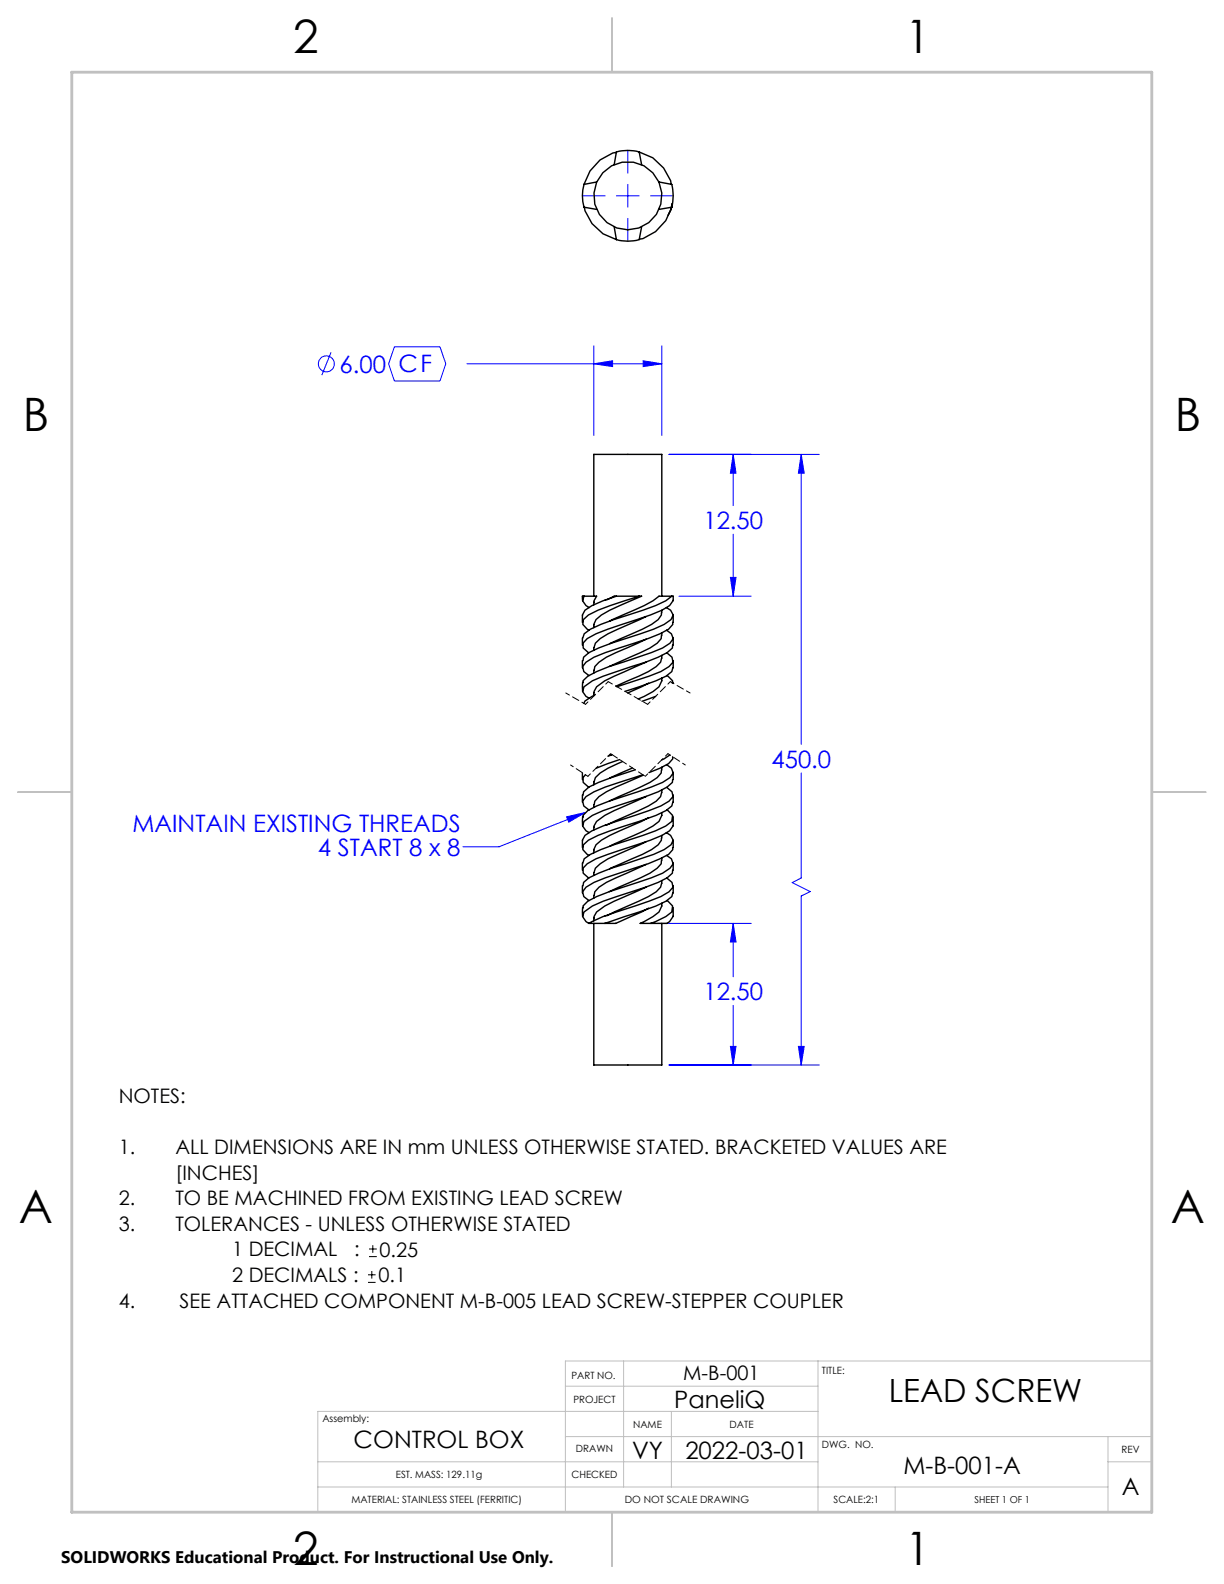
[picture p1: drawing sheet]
<svg xmlns="http://www.w3.org/2000/svg" width="216mm" height="279mm" viewBox="0 0 216 279" stroke-linecap="round" stroke-linejoin="round" font-family="sans-serif">
<g fill="none" stroke="#00f" stroke-width=".18">
<path d="M102.7 34.5h4.1M108.7 34.5h4M110.7 26.5v4.1M110.7 32.5v4M110.7 38.5v4M114.8 34.5h3.9M58.4 62.2l-1.6 4M69.6 61.2h8l1 3-1 3h-8l-1.1-3zM82.4 64.2h34.3M104.7 64.2l3.4-.6v1.1zM104.7 61v15.8M113.5 63.6l3.2 .6-3.2 .5z"/>
<path d="M116.7 61v15.8M118 80.2h26.5M129.3 80.2l.5 3.3h-1zM129.3 80.2v9M129.3 94.2v11M141.3 80.2l.6 3.3h-1.1zM141.3 80.2v51.1M119.8 105.2h12.7M128.8 101.8h1l-.5 3.4zM141.3 136.3v18.6l-1.6 .8 3.2 1.6-1.6 .7v29.9M99.9 144.1l3.3-.8-2.9 1.7zM103.2 143.3l-15.2 6.1h-6.3"/>
<path d="M116.1 162.9h16.4M129.3 162.9l.5 3.3h-1zM129.3 162.9v9.4M129.3 177.3v10.6M118 187.9h26.5M128.8 184.6h1l-.5 3.3zM140.8 184.6h1.1l-.6 3.3z"/>
<circle cx="57.6" cy="64.2" r="1.41"/>
</g>
<path d="M65.8 219.6v1.4M64.9 226.2h1.4M64.9 224.9h1.4M65.1 221.7h1.4M65.1 220.3h1.4M65.6 224.2v1.3" fill="none" stroke="#000" stroke-width=".18"/>
<path d="M103.7 136.9l-3.1-2M107.3 120.2l-4 4M107.7 132.9l-4 4M117.8 132.9l-4 4M118.2 120.2l-4 4M120.9 134.9l-3.1-2" fill="none" stroke="#000" stroke-width=".18" stroke-dasharray="1.3 .6" stroke-dashoffset=".7"/>
<path d="M113.8 136.9l-6.1-4" fill="none" stroke="#000" stroke-width=".18" stroke-dasharray="1.3 .6" stroke-dashoffset="-.2"/>
<path d="M103.3 124.2l-3.5-2M121.7 122.2l-3.5-2" fill="none" stroke="#000" stroke-width=".18" stroke-dasharray="1.3 .6" stroke-dashoffset=".5"/>
<path d="M114.2 124.2l-6.9-4" fill="none" stroke="#000" stroke-width=".18" stroke-dasharray="1.3 .6" stroke-dashoffset=".4"/>
<path d="M56.1 257.8h88.2M99.7 253.4h103.5M99.7 244.5h44.6M110 240.1v22.2M118.4 249v13.3M144.3 240.1v26.6M144.3 249h-88.2v17.7M195.4 253.4v13.3M195.4 257.8h7.8M203.2 240.1h-103.5v26.6M56.1 262.3h139.3M157.9 262.3v4.4" fill="none" stroke="#c0c0c0" stroke-width=".18"/>
<path d="M108 3.2v9.5M3.1 139.7h9.6M203.2 139.7h9.5M108 266.7v9.6" fill="none" stroke="#c0c0c0" stroke-width=".25"/>
<path d="M12.7 12.7h190.5v254h-190.5z" fill="none" stroke="#c0c0c0" stroke-width=".5"/>
<g fill="#00f">
<path d="M99.9 144.1l3.3-.8-2.9 1.7z"/>
<path d="M113.5 63.6l3.2 .6-3.2 .5zM104.7 64.2l3.4-.6v1.1zM141.3 80.2l.6 3.3h-1.1zM140.8 184.6h1.1l-.6 3.3zM128.8 184.6h1l-.5 3.3zM129.3 162.9l.5 3.3h-1zM128.8 101.8h1l-.5 3.4zM129.3 80.2l.5 3.3h-1z"/>
</g>
<g fill="none" stroke="#000" stroke-width=".25">
<path d="M103 32.5a7.3 7.3 0 0 0 0 4l2.2 .4M103.1 36.6a7.6 7.6 0 0 0 5.6 5.7M105.2 32.1l-2.2 .4M108.7 26.9a7.6 7.6 0 0 0-5.7 5.6M112.7 26.8a7.6 7.6 0 0 1 5.7 5.7M112.7 26.8a7.3 7.3 0 0 0-4 0l-.4 2.2M112.7 26.8l.5 2.2M116.2 32.1l2.3 .4a8.3 8.3 0 0 1 0 4M118.5 36.5a7.7 7.7 0 0 1-5.7 5.7M118.5 36.5l-2.3 .4M118.5 35.9l-.1 1.1-.5 .9M108.3 40l.4 2.3"/>
<path d="M113.2 40l-.5 2.3a7.3 7.3 0 0 1-4 0M102.7 116.5v1.3M102.7 112.5v1.3M103 105.2h-.3l.1 .7M103 105.2h2.2l-.4 .8v.2M103 105.2l-.2 .8 .6 .8 .5 .4M104.7 105.2v-25h12v25M104.7 106.2v.5M104.7 110.2v.5M104.7 114.2v.5M104.7 118.2v.5M106.8 105.8h.1"/>
<path d="M108.7 105.2l-2.3 .8-2 .8-1.2 .8a2.38 2.38 0 0 0-.5 2.2M108.7 105.2h4M108.7 105.2h-.4l-1.3 .6M112.7 105.2h.5l-1.9 .8a19.8 19.8 0 0 0-6.2 3.3l-.3 .9M112.7 105.2a51.1 51.1 0 0 0-8.9 3.3l-.9 .8-.1 .8 1.1 1.1M113.9 108.8l-1 .5a49 49 0 0 0-7 3.3l-.9 .9-.2 .7M114 112.7l-1.5 .8a35.7 35.7 0 0 0-6.8 3.3l-.8 .8-.1 .6M114 116.8l-7.3 3.3-1.5 1-.4 .9v.2M116.7 108.1v.4l-.6 .8a27.4 27.4 0 0 1-6.6 3.3l-1.9 .9M116.7 112.1l-.1 .5-.7 .9a37.7 37.7 0 0 1-6.8 3.3l-1.6 .7M116.7 116.1l-.2 .7-.8 .8a42.2 42.2 0 0 1-7.1 3.4M116.7 119.6v.5l-.5 1-1 .9-2.6 1.3"/>
<path d="M116.7 107.6v.5M116.7 111.6v.5M116.7 115.6v.5M117.5 107.2l.8 .4 .4 .9-.3 .8-1.2 .8a78.9 78.9 0 0 1-9.4 3.4l-2.2 .8-1.7 .8-1 .8-.1 .6M117.6 111.2l.8 .6 .3 .8-.5 .9-1.3 .8-2 .8-7.5 2.5-2.2 .9-1.5 .8-.9 .8 .1 .3M117.6 119.2l1 .9v.4M117.6 115.1l.9 .8 .2 .9-.7 .8-1.4 .9-2.1 .8-5.7 1.8M118.5 105.2h.2v.7M118.5 105.2l-1.1 .8a61.3 61.3 0 0 1-9.1 3.3l-4.2 1.7-1.1 .8-.2 .7M118.5 105.2h-2.3a23.8 23.8 0 0 1-6.3 3.3l-2.3 1M118.6 109.8l.1 .3-.8 .9a41.5 41.5 0 0 1-8.7 3.3l-4.4 1.6-1.4 .9-.6 .8 .2 .9 .9 .7M118.6 113.8v.5l-.9 .8-1.6 .8-2.2 .9-7.5 2.5-1.9 .8-1.5 1-.2 .9 .6 .8 .5 .4"/>
<path d="M118.7 117.8l-.2 .7-1 .8-1.8 .8-5.5 1.9M118.7 105.9l-.6 .9a33.4 33.4 0 0 1-8.4 3.3l-4.6 1.7-1.5 .8-.8 .9 .1 .8 1 .8M118.7 108.5v1.3M118.7 116.5v1.3M118.7 112.5v1.3M102.7 136.3v1.2M102.8 120.4v1.6M103.3 136.7l-.5 .5 .1 .8 1 .9M104.7 122.2v.5M104.7 137.9v.5M104.9 122.6l-1.7 1-.2 .5M107.9 133.1l-.3 .1"/>
<path d="M108 133.1l-.8 .3M109.3 134l-4.1 1.5M109.8 134.3a13.2 13.2 0 0 0-4.8 2.9l-.2 .7M111.5 135.5l-3.9 1.7M112 135.8a54 54 0 0 0-8.1 3l-1 .9-.1 .6M113.3 136.7l-6.5 2.1-2 .9-1.4 .8-.6 .8 .2 .9 .9 .7M113.5 136.7l-1 .5a35.7 35.7 0 0 0-6.8 3.3l-.8 .8-.1 .6M114.4 120.5l-3.7 1.7M115.6 122.8l-2.4 .9M116.7 135.8l-.1 .5-.7 .9a37.7 37.7 0 0 1-6.8 3.3l-1.6 .8M116.7 139.8l-.2 .7-.8 .8a50.4 50.4 0 0 1-7.4 3.6l-1.3 .6M116.7 135.3v.5"/>
<path d="M116.7 139.3v.5M117.6 134.9l.8 .6 .3 .8-.5 .9-1.3 .8-4.4 1.7a46.3 46.3 0 0 0-8.8 3.3l-.9 .8 .1 .3M117.6 138.9l.9 .8 .2 .8-.7 .8-1.4 .9-2.1 .8-8.1 2.7-2 .8-1.2 .9a2.38 2.38 0 0 0-.5 2.1M118.1 133.2l-1.4 .9M118.6 133.5l.1 .3-.8 .9-1.5 .8-1.9 .8M118.6 137.5v.5l-.9 .8a45.6 45.6 0 0 1-8.9 3.4l-2.4 .8-1.9 .8-1.5 1.1-.2 .8 .6 .8 .5 .4M118.7 136.2v1.3M118.7 120.4v.1M102.7 140.2v1.3M102.7 156.2v1.3M102.7 152.2v1.3M102.8 144.1v1.6"/>
<path d="M104.7 141.9v.5M104.7 145.9v.5M104.7 149.9v.5M104.7 153.9v.5M104.7 157.9v.5M106.8 145.6h.1M113.9 148.5l-6.7 3-1.3 .9-.9 .7-.2 .8M114 152.5l-1.5 .6a42.3 42.3 0 0 0-6.8 3.4l-.8 .8-.1 .6M114 140.5l-1.9 .8a27.9 27.9 0 0 0-6.9 3.6l-.4 .8v.2M114 156.5l-1.9 .8a27.9 27.9 0 0 0-6.9 3.6l-.4 .8v.2M114.4 144.2l-3.1 1.5a19.8 19.8 0 0 0-6.2 3.3l-.3 .9M116.7 147.8v.4l-.6 .8-1.2 .9-1.6 .8-5.7 2.5"/>
<path d="M116.7 151.8l-.1 .6-.7 .7a32.3 32.3 0 0 1-6.8 3.4l-1.6 .8M116.7 155.8l-.2 .7-.8 .8a50.4 50.4 0 0 1-7.4 3.6l-1.3 .6M116.7 143.3v.5l-.5 1.1a23.8 23.8 0 0 1-6.3 3.3l-2.3 1.1M116.7 159.3v.5l-.5 1.1-1 .8-2.3 1.2h1.9M116.7 147.4v.4M116.7 151.3v.5M116.7 155.3v.5M117.5 146.9l.8 .5 .4 .8-.3 .8-1.2 .9a89.1 89.1 0 0 1-9.4 3.2l-3.9 1.7-1 .8-.1 .6M117.6 150.9l.8 .6 .3 .9-.5 .7-1.3 .9-4.4 1.6a46.3 46.3 0 0 0-8.8 3.4l-.9 .8 .1 .3M117.6 142.9l1 .9-.1 1.1-1.1 .8a61.3 61.3 0 0 1-9.1 3.3l-4.2 1.7-1.1 .8-.2 .8M117.6 158.9l1 .9-.1 1.1-1.1 .8-2.6 1.2M117.6 154.9l.9 .7 .2 .9-.7 .8-1.4 .9-2.1 .8a97.2 97.2 0 0 0-10.1 3.6l-.5 .3"/>
<path d="M118.6 149.5l.1 .4-.8 .8-1.5 .8-2.1 .9-7.5 2.4-2 .8-1.4 .9-.6 .8 .2 .9 .9 .7M118.6 153.5v.5l-.9 .8a49.1 49.1 0 0 1-8.9 3.4l-2.4 .8-1.9 .8-1.5 1.1-.2 .8 .6 .9 .5 .3M118.7 141.5l-.2 .7-1 .8a75.2 75.2 0 0 1-9.9 3.5l-2.1 .9-1.7 .8-.9 .8-.1 .9 1.1 1M118.7 157.5l-.2 .7-1 .8-1.8 .8-9 3.1M118.7 145.6l-.6 .9a33.4 33.4 0 0 1-8.4 3.4l-4.6 1.6-1.5 .9-.8 .7 .1 .9 1 .9M118.7 148.2v1.3M118.7 144.1v1.6M118.7 140.2v1.3M118.7 156.2v1.3M118.7 152.2v1.3M102.8 160.1v1.5M103.9 162.9h2.8"/>
<path d="M104.7 162.9v25h12v-25M104.7 161.9v.5M106.8 161.5h.1M114.4 160.2l-1.2 .7-4.6 2h-1.9M118.7 161.6l-.6 1-.4 .3h-2.9M118.7 160.1v1.5"/>
<circle cx="110.7" cy="34.5" r="6"/>
</g>
<g font-size="8.1">
<text x="51.7" y="9.3">2</text>
<text x="159.7" y="9.3">1</text>
<text x="4" y="76">B</text>
<text x="207.2" y="76">B</text>
<text x="3.3" y="215.7">A</text>
<text x="206.5" y="215.7">A</text>
<text x="51.7" y="276">2</text>
<text x="159.7" y="276">1</text>
</g>
<text font-size="5.6" x="156.8" y="247.3">LEAD SCREW</text>
<g font-size="4.2" fill="#00f">
<text x="59.9" y="65.7">6.00 CF</text>
<text x="124.1" y="93.3">12.50</text>
<text x="136.1" y="135.4">450.0</text>
<text x="23.4" y="146.8">MAINTAIN EXISTING THREADS</text>
<text x="56.1" y="150.9">4 START 8 x 8</text>
<text x="124.1" y="176.4">12.50</text>
</g>
<g font-size="4.2">
<text x="118.9" y="248.4">PaneliQ</text>
<text x="62.4" y="255.4">CONTROL BOX</text>
<text x="111.5" y="257.3">VY</text>
<text x="120.9" y="257.3">2022-03-01</text>
<text x="159.4" y="260">M-B-001-A</text>
<text x="197.9" y="263.6">A</text>
</g>
<g font-size="3.5">
<text x="20.9" y="194.5">NOTES:</text>
<text x="20.9" y="203.5">1.</text>
<text x="30.9" y="203.5">ALL DIMENSIONS ARE IN mm UNLESS OTHERWISE STATED. BRACKETED VALUES ARE</text>
<text x="30.9" y="208.1">[INCHES]</text>
<text x="20.9" y="212.6">2.</text>
<text x="30.9" y="212.6">TO BE MACHINED FROM EXISTING LEAD SCREW</text>
<text x="20.9" y="217.1">3.</text>
<text x="30.9" y="217.1">TOLERANCES - UNLESS OTHERWISE STATED</text>
<text x="40.9" y="221.6">1 DECIMAL</text>
<text x="62.5" y="221.6">:</text>
<text x="66.9" y="221.6">0.25</text>
<text x="40.9" y="226.2">2 DECIMALS :</text>
<text x="66.7" y="226.2">0.1</text>
<text x="20.9" y="230.7">4.</text>
<text x="31.7" y="230.7">SEE ATTACHED COMPONENT M-B-005 LEAD SCREW-STEPPER COUPLER</text>
<text x="120.5" y="243.5">M-B-001</text>
</g>
<text font-size="3" x="10.8" y="275.7">SOLIDWORKS Educational Product. For Instructional Use Only.</text>
<g font-size="1.8">
<text x="100.8" y="243.2">PART NO.</text>
<text x="145" y="242.3">TITLE:</text>
<text x="56.9" y="250.8">Assembly:</text>
<text x="101.1" y="247.4">PROJECT</text>
<text x="111.7" y="252">NAME</text>
<text x="128.7" y="252">DATE</text>
<text x="101.6" y="256.2">DRAWN</text>
<text x="145" y="255.4">DWG. NO.</text>
<text x="197.8" y="256.2">REV</text>
<text x="69.8" y="260.7">EST. MASS: 129.11g</text>
<text x="100.8" y="260.7">CHECKED</text>
<text x="62" y="265.1">MATERIAL: STAINLESS STEEL (FERRITIC)</text>
<text x="110.2" y="265.1">DO NOT SCALE DRAWING</text>
<text x="147" y="265.1">SCALE:2:1</text>
</g>
<text font-size="1.7" x="171.9" y="265">SHEET 1 OF 1</text>
</svg>
